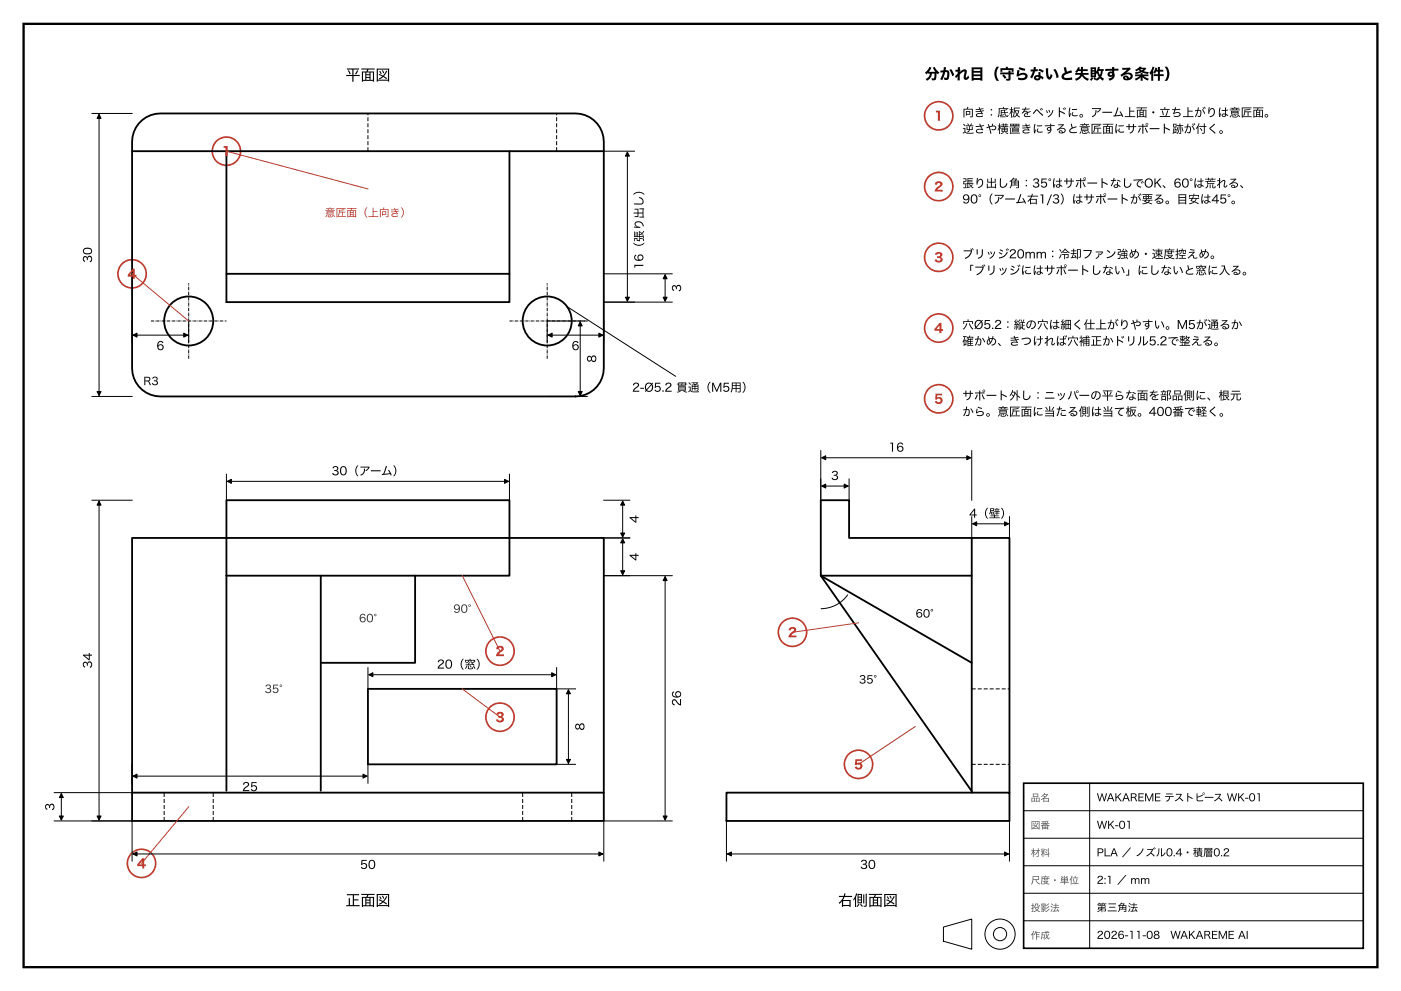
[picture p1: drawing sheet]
<svg xmlns="http://www.w3.org/2000/svg" width="297mm" height="210mm" viewBox="0 0 297 210" stroke-linecap="round" stroke-linejoin="round" font-family="sans-serif">
<g fill="#fff" stroke="#c0392b" stroke-width=".35">
<circle cx="106" cy="138" r="3"/>
<circle cx="106" cy="152" r="3"/>
<circle cx="30" cy="183" r="3"/>
</g>
<g fill="none" stroke="#000" stroke-width=".39">
<circle cx="40" cy="68" r="5.2"/>
<circle cx="116" cy="68" r="5.2"/>
</g>
<g fill="#fff" stroke="#c0392b" stroke-width=".35">
<circle cx="48" cy="32" r="3"/>
<circle cx="28" cy="58" r="3"/>
</g>
<path d="M179.7 126a7 7 0 0 1-5.7 3" fill="none" stroke="#000" stroke-width=".21"/>
<g fill="#fff" stroke="#c0392b" stroke-width=".35">
<circle cx="168" cy="134" r="3"/>
<circle cx="182" cy="162" r="3"/>
<circle cx="199" cy="24.5" r="3"/>
<circle cx="199" cy="39.5" r="3"/>
<circle cx="199" cy="54.5" r="3"/>
<circle cx="199" cy="69.5" r="3"/>
<circle cx="199" cy="84.5" r="3"/>
</g>
<path d="M216.9 166h72v35h-72z" fill="none" stroke="#000" stroke-width=".35"/>
<g fill="none" stroke="#000" stroke-width=".21">
<path d="M19.5 24h8.5M21 24.2v59.6M128 32h6.5M133 32.2v31.6M128 58h14.5M141 58.2v5.6M28 68v4.5M28.2 71h11.6M40 68v4.5M116.2 71h11.6M120.1 64.9l23.1 14.9M123 68.2v15.6"/>
<path d="M124.5 68h-8.5v4.5M128 68v4.5M128 64h14.5M19.5 84h8.5M116 84h8.5M174 95.5v10.5M174.2 97h31.6M205.9 95.5v10.5M19.5 106h8.5M21 106.2v67.6M48 100.5v5.5M48.2 102h59.6"/>
<path d="M108 100.5v5.5M128 106h5.5M128 114h5.5M132 114.2v7.6M132 106.2v7.6M174.2 103h5.6M180 101.5v4.5M205.9 109.5v4.5M206.1 111h7.6M213.9 109.5v4.5M128 122h14.5M141 122.2v51.6"/>
<path d="M78 141.5v4.5M78.2 143h39.6M118 141.5v4.5h4M120.5 146.2v15.6M11.5 174h16.5v8.5M11.5 168h16.5M13 168.2v5.6M28 162v4M28.2 164.5h49.6M78 162v4M118 162h4M142.5 174h-14.5v8.5"/>
<path d="M154 174v8.5M213.9 174v8.5M216.9 171.8h72M216.9 177.7h72M230.9 166v35M28.2 181h99.6M154.2 181h59.5M200 196.5l5.9-1.7v6.4l-5.9-1.7zM216.9 183.5h72M216.9 189.3h72M216.9 195.2h72"/>
<circle cx="211.9" cy="198" r="3.2"/>
<circle cx="211.9" cy="198" r="1.4"/>
</g>
<path d="M5 5.1h286.9v199.9h-286.9z" fill="none" stroke="#000" stroke-width=".49"/>
<g fill="none" stroke="#000" stroke-width=".39">
<path d="M28 32h20M30.1 25.5a6 6 0 0 1 3.9-1.5h88a6 6 0 0 1 6 6v48a6 6 0 0 1-6 6h-88a6 6 0 0 1-6-6v-48a6 6 0 0 1 2.1-4.5zM48 32h60v32h-60zM108 32h20M48 58h60M48 106h60v16h-60zM205.9 114h-25.9v-8h-6v16h31.9M48 122v45.6M68 122v45.6M88 122v18.5h-20M78 146h40v16h-40zM205.9 140.5l-31.9-18.5 31.9 45.7"/>
<path d="M28 168h100v6h-100zM28 168v-54h100v54M154 168h59.9v6h-59.9zM205.9 168v-54h8v54"/>
</g>
<path d="M78 32v-8M118 32v-8M205.9 146h8M34.8 174v-6M45.2 174v-6M110.8 174v-6M121.2 174v-6M205.9 162h8" fill="none" stroke="#000" stroke-width=".21" stroke-dasharray=".8 .4" stroke-linecap="butt"/>
<path d="M48 32l30 8M28 58l12 10M98 122l8 16M182 132l-14 2M98 146l8 6M194 154l-12 8M40 171l-10 12" fill="none" stroke="#c0392b" stroke-width=".21"/>
<path d="M32 68h16M40 76v-16M108 68h16M116 76v-16" fill="none" stroke="#000" stroke-width=".21" stroke-dasharray=".7 .2 .1 .2" stroke-linecap="butt"/>
<g fill="#000" stroke="#000" stroke-width=".21">
<path d="M21 24.2l.4 .9h-.8zM133 32.2l.4 .9h-.9zM141 58.2l.4 .9h-.9zM28.2 71l.8-.4v.9zM38.9 70.6l.9 .4-.9 .5zM116.2 71l.8-.4v.9zM123 68.2l.4 .9h-.9zM126.9 70.6l.9 .4-.9 .5zM132.5 63h.9l-.4 .8zM140.5 63h.9l-.4 .8zM20.6 83h.8l-.4 .8zM122.5 83h.9l-.4 .8z"/>
<path d="M174.2 97l.8-.4v.9zM204.9 96.6l.9 .4-.9 .5zM21 106.2l.4 .9h-.8zM48.2 102l.8-.4v.9zM106.9 101.6l.9 .4-.9 .5zM132 114.2l.4 .9h-.9zM132 106.2l.4 .9h-.9zM131.5 113h.9l-.4 .8zM174.2 103l.8-.4v.9zM178.9 102.6l.9 .4-.9 .5zM206.1 111l.9-.4v.9zM212.9 110.6l.8 .4-.8 .5z"/>
<path d="M131.5 121h.9l-.4 .8zM141 122.2l.4 .9h-.9zM78.2 143l.8-.4v.8zM116.9 142.6l.9 .4-.9 .4zM120.5 146.2l.4 .9h-.9zM13 168.2l.4 .9h-.8zM12.6 173h.8l-.4 .8zM20.6 173h.8l-.4 .8zM28.2 164.5l.8-.4v.8zM76.9 164.1l.9 .4-.9 .4zM120 161h.9l-.4 .8zM140.5 173h.9l-.4 .8z"/>
<path d="M28.2 181l.8-.4v.8zM126.9 180.6l.9 .4-.9 .4zM154.2 181l.8-.4v.8zM212.9 180.6l.8 .4-.8 .4z"/>
</g>
<g font-size="3.2">
<text x="73.2" y="17.1">平面図</text>
<text x="196" y="16.8">分かれ目（守らないと失敗する条件）</text>
<text x="73.2" y="192">正面図</text>
<text x="177.6" y="192">右側面図</text>
</g>
<g font-size="2.6" fill="#c0392b">
<text x="198" y="25.6">1</text>
<text x="47" y="33.1">1</text>
<text x="198" y="40.6">2</text>
<text x="27" y="59">4</text>
<text x="198" y="55.5">3</text>
<text x="198" y="70.5">4</text>
<text x="198" y="85.5">5</text>
<text x="167" y="135">2</text>
<text x="105" y="139">2</text>
<text x="105" y="153">3</text>
<text x="181" y="163">5</text>
<text x="29" y="184">4</text>
</g>
<g font-size="2.5">
<text x="203.9" y="24.7">向き：底板をベッドに。アーム上面・立ち上がりは意匠面。</text>
<text x="203.9" y="28.2">逆さや横置きにすると意匠面にサポート跡が付く。</text>
<text x="203.9" y="39.7">張り出し角：35°はサポートなしでOK、60°は荒れる、</text>
<text x="203.9" y="43.1">90°（アーム右1/3）はサポートが要る。目安は45°。</text>
<text x="19.5" y="55.7" transform="rotate(-90 19.5 55.7)">30</text>
<text x="136.3" y="57.1" transform="rotate(-90 136.3 57.1)">16（張り出し）</text>
<text x="203.9" y="54.8">ブリッジ20mm：冷却ファン強め・速度控えめ。</text>
<text x="203.9" y="58.2">「ブリッジにはサポートしない」にしないと窓に入る。</text>
<text x="144.3" y="61.9" transform="rotate(-90 144.3 61.9)">3</text>
<text x="203.9" y="69.7">穴Ø5.2：縦の穴は細く仕上がりやすい。M5が通るか</text>
<text x="33.2" y="74.2">6</text>
<text x="121.1" y="74.2">6</text>
<text x="126.3" y="76.9" transform="rotate(-90 126.3 76.9)">8</text>
<text x="203.9" y="73.2">確かめ、きつければ穴補正かドリル5.2で整える。</text>
<text x="134" y="83">2-Ø5.2 貫通（M5用）</text>
<text x="203.9" y="84.7">サポート外し：ニッパーの平らな面を部品側に、根元</text>
<text x="203.9" y="88.2">から。意匠面に当たる側は当て板。400番で軽く。</text>
<text x="188.3" y="95.7">16</text>
<text x="70.3" y="100.7">30（アーム）</text>
<text x="176.1" y="101.7">3</text>
<text x="135.3" y="110.9" transform="rotate(-90 135.3 110.9)">4</text>
<text x="205.4" y="109.7">4（壁）</text>
<text x="135.3" y="118.9" transform="rotate(-90 135.3 118.9)">4</text>
<text x="19.5" y="141.7" transform="rotate(-90 19.5 141.7)">34</text>
<text x="92.6" y="141.7">20（窓）</text>
<text x="144.3" y="149.7" transform="rotate(-90 144.3 149.7)">26</text>
<text x="123.8" y="154.8" transform="rotate(-90 123.8 154.8)">8</text>
<text x="51.3" y="167.7">25</text>
<text x="11.5" y="171.8" transform="rotate(-90 11.5 171.8)">3</text>
<text x="76.3" y="184.2">50</text>
<text x="182.3" y="184.2">30</text>
</g>
<text font-size="2.3" fill="#c0392b" x="68.8" y="45.9">意匠面（上向き）</text>
<g font-size="2.3">
<text x="30.4" y="81.6">R3</text>
<text x="194.1" y="130.9">60°</text>
<text x="182.1" y="144.9">35°</text>
</g>
<g font-size="2.3" fill="#333">
<text x="76.1" y="131.9">60°</text>
<text x="96.1" y="129.9">90°</text>
<text x="56.1" y="146.9">35°</text>
</g>
<g font-size="2.2">
<text x="232.4" y="169.8">WAKAREME テストピース WK-01</text>
<text x="232.4" y="175.7">WK-01</text>
<text x="232.4" y="181.5">PLA ／ ノズル0.4・積層0.2</text>
<text x="232.4" y="187.3">2:1 ／ mm</text>
<text x="232.4" y="193.2">第三角法</text>
<text x="232.4" y="199">2026-11-08</text>
<text x="248" y="199">WAKAREME AI</text>
</g>
<g font-size="2" fill="#555">
<text x="218.4" y="169.8">品名</text>
<text x="218.4" y="175.7">図番</text>
<text x="218.4" y="181.5">材料</text>
<text x="218.4" y="187.3">尺度・単位</text>
<text x="218.4" y="193.2">投影法</text>
<text x="218.4" y="199">作成</text>
</g>
</svg>
